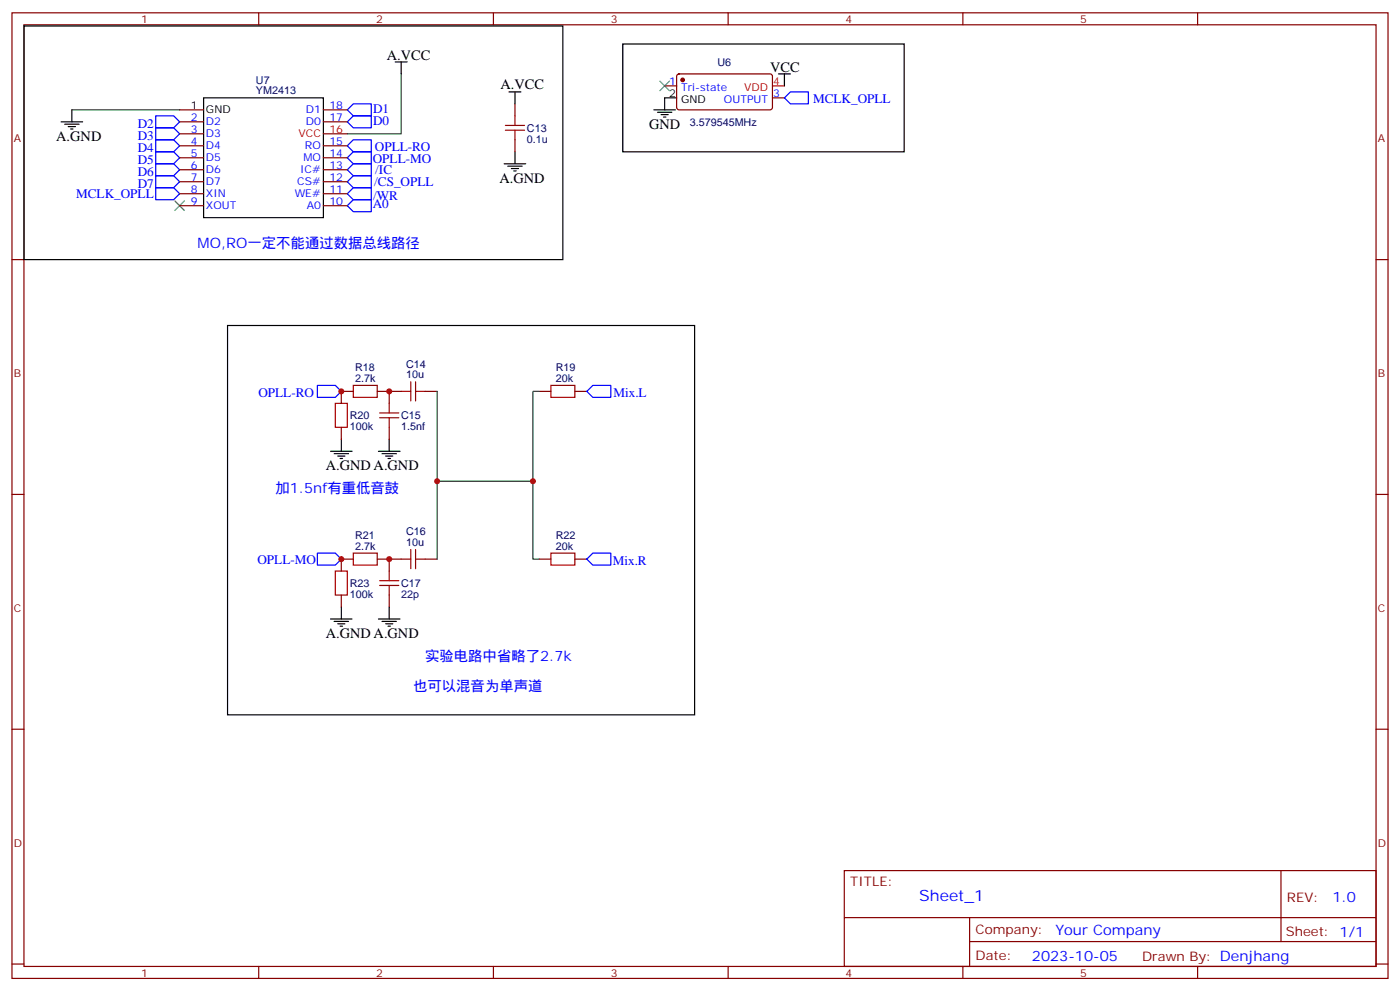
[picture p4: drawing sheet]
<svg xmlns="http://www.w3.org/2000/svg" width="412mm" height="292mm" viewBox="0 0 412 292" stroke-linecap="round" stroke-linejoin="round" font-family="sans-serif">
<g fill="none" stroke="#870000" stroke-width=".35">
<path d="M3.5 3.8h405.4v284.3h-405.4zM7.1 7.3h398.2v277.3h-398.2zM76.2 3.8v3.5M145.3 3.8v3.5M214.5 3.8v3.5M283.6 3.8v3.5M352.8 3.8v3.5M52.9 32.3h7.1M52.9 35.9h7.1M52.9 39.4h7.1M95.2 32.3h7.1M95.2 35.9h7.1"/>
<path d="M95.2 39.4h7.1M151.7 30.6v3.5M195.8 25.3h3.5M199.6 22l.4-.2h27.1l.4 .7v9.4l-.7 .4h-27l-.5-.7v-9.1zM227.5 28.8h3.6M52.9 42.9h7.1M52.9 46.5h7.1M52.9 50h7.1M52.9 53.5h7.1M52.9 57h7.1M95.2 42.9h7.1M95.2 46.5h7.1"/>
<path d="M95.2 50h7.1M95.2 53.5h7.1M95.2 57h7.1M151.7 41.2v3.5M3.5 76.4h3.6M52.9 60.6h7.1M95.2 60.6h7.1M405.3 76.4h3.6M104.1 115.3h-3.6v3.5M111.1 115.3h7.1M114.7 115.3v3.5M125.2 115.3h3.6"/>
<path d="M158.7 115.3h3.6M169.3 115.3h3.6M100.5 125.8v3.6M114.7 125.8v3.6M3.5 145.6h3.6M405.3 145.6h3.6M100.5 175.2v3.6M104.1 164.6h-3.6v3.6M111.1 164.6h7.1M114.7 164.6v3.6M114.7 175.2v3.6M125.2 164.6h3.6"/>
<path d="M158.7 164.6h3.6M169.3 164.6h3.6M3.5 214.7h3.6M405.3 214.7h3.6M248.7 256.4h156.6v28.2h-156.6zM377.3 256.4v20.9M248.7 270.2h156.5M285.6 277.3h119.6M285.6 270.2v14.1M3.5 283.9h3.6M76.2 284.6v3.5M145.3 284.6v3.5"/>
<path d="M214.5 284.6v3.5M283.6 284.6v3.5M352.8 284.6v3.5M405.3 283.9h3.6"/>
</g>
<g fill="none" stroke="#000" stroke-width=".35">
<path d="M7.1 7.7h158.7v68.7h-158.7zM116.4 18.2h3.5M118.2 18.2v3.6M183.4 12.9h82.9v31.8h-82.9zM18 35.9h6.3M19 36.6h4.3M20.1 37.3h2.1M20.8 38h.7M21.2 32.3v3.6M60 28.8h35.2v35.3h-35.2zM149.9 27.1h3.6M151.7 27.1v3.5"/>
<path d="M192.6 32.3h6.4M193.7 33.1h4.2M194.7 33.8h2.1M195.4 34.5h.7M199.3 28.8h-3.5v3.5M229.3 21.8h3.5M231.1 21.8v3.5M148.5 48.2h6.4M149.6 48.9h4.2M150.6 49.6h2.2M151.3 50.3h.7M151.7 44.7v3.5"/>
<path d="M67 95.8h137.6v114.7h-137.6zM97.4 132.9h6.3M98.4 133.6h4.3M99.5 134.3h2.1M100.2 135h.7M100.5 129.4v3.5M111.5 132.9h6.3M112.5 133.6h4.3M113.6 134.3h2.1M114.3 135h.7M114.7 129.4v3.5M100.5 178.8v3.5"/>
<path d="M114.7 178.8v3.5M97.4 182.3h6.3M98.4 183h4.3M99.5 183.7h2.1M100.2 184.4h.7M111.5 182.3h6.3M112.5 183h4.3M113.6 183.7h2.1M114.3 184.4h.7"/>
</g>
<g fill="none" stroke="#a10000" stroke-width=".35">
<path d="M148.9 36.9h5.6M148.9 38.3h5.6M151.7 34.1v2.8M151.7 38.3v2.9M98.8 118.8h3.5v7h-3.5zM104.1 113.5h7v3.5h-7zM114.7 118.8v2.8M118.2 115.3h2.8M121 112.4v5.7M122.4 115.3h2.8M122.4 112.4v5.7M162.3 113.5h7v3.5h-7z"/>
<path d="M111.8 123h5.7M111.8 121.6h5.7M114.7 123v2.8M98.8 168.2h3.5v7h-3.5zM104.1 162.9h7v3.5h-7zM111.8 172.4h5.7M111.8 171h5.7M114.7 168.2v2.8M114.7 172.4v2.8M118.2 164.6h2.8M121 161.8v5.7M122.4 161.8v5.7"/>
<path d="M122.4 164.6h2.8M162.3 162.9h7v3.5h-7z"/>
</g>
<g fill="none" stroke="#00f" stroke-width=".35">
<path d="M45.9 34.1h5.3l1.7 1.8-1.7 1.7h-5.3zM45.9 37.6h5.3l1.7 1.8-1.7 1.8h-5.3zM102.3 35.9l1.8-1.8h5.3v3.5h-5.3zM104.1 30.6h5.3v3.5h-5.3l-1.8-1.8zM231.1 28.8l1.7-1.7h5.3v3.5h-5.3zM45.9 41.2h5.3l1.7 1.7-1.7 1.8h-5.3zM45.9 44.7h5.3l1.7 1.8-1.7 1.7h-5.3zM45.9 51.8h5.3l1.7 1.7-1.7 1.8h-5.3zM45.9 48.2h5.3l1.7 1.8-1.7 1.8h-5.3zM45.9 55.3h5.3l1.7 1.7-1.7 1.8h-5.3zM102.3 53.5l1.8-1.7h5.3v3.5h-5.3zM102.3 42.9l1.8-1.7h5.3v3.5h-5.3z"/>
<path d="M102.3 46.5l1.8-1.8h5.3v3.5h-5.3zM104.1 55.3h5.3v3.5h-5.3l-1.8-1.8zM104.1 48.2h5.3v3.6h-5.3l-1.8-1.8zM102.3 60.6l1.8-1.8h5.3v3.5h-5.3zM93.5 113.5h5.3l1.7 1.8-1.7 1.7h-5.3zM174.6 113.5h5.3v3.5h-5.3l-1.7-1.7zM93.5 162.9h5.3l1.7 1.7-1.7 1.8h-5.3zM174.6 162.9h5.3v3.5h-5.3l-1.7-1.8z"/>
</g>
<path d="M194.4 23.9l2.8 2.8M197.2 23.9l-2.8 2.8M51.5 59.2l2.8 2.8M54.3 59.2l-2.8 2.8" fill="none" stroke="#3c3" stroke-width=".35"/>
<path d="M21.2 32.3h31.7M118.2 21.8v17.6h-15.9M128.8 115.3v49.3M158.7 115.3h-1.7v26.4M128.8 141.7h28.2v22.9h1.7" fill="none" stroke="#008700" stroke-width=".35"/>
<path d="M227.5 25.3h3.6" fill="none" stroke="#f00" stroke-width=".35"/>
<circle cx="201.1" cy="23.5" r=".53" fill="#870000" stroke="#870000" stroke-width=".35"/>
<g fill="#c00">
<circle cx="157" cy="141.7" r=".88"/>
<circle cx="100.5" cy="115.3" r=".88"/>
<circle cx="114.7" cy="115.3" r=".88"/>
<circle cx="100.5" cy="164.6" r=".88"/>
<circle cx="114.7" cy="164.6" r=".88"/>
<circle cx="128.8" cy="141.7" r=".88"/>
</g>
<text font-size="4.6" fill="#00f" x="270.8" y="265.4">Sheet_1</text>
<g font-size="4.2">
<text x="113.9" y="17.5">A.VCC</text>
<text x="226.8" y="21.1">VCC</text>
<text x="147.5" y="26.4">A.VCC</text>
<text x="16.6" y="41.5">A.GND</text>
<text x="191.2" y="38">GND</text>
<text x="147.1" y="53.9">A.GND</text>
<text x="96" y="138.5">A.GND A.GND</text>
<text x="96" y="187.9">A.GND A.GND</text>
</g>
<g font-size="4.2" fill="#00f">
<text x="58.2" y="72.9">MO,RO一定不能通过数据总线路径</text>
<text x="81.1" y="145.2">加1.5nf有重低音鼓</text>
<text x="125.2" y="194.6">实验电路中省略了2.7k</text>
<text x="121.7" y="203.4">也可以混音为单声道</text>
<text x="392.5" y="265.6">1.0</text>
<text x="310.9" y="275.2">Your Company</text>
<text x="304" y="283">2023-10-05</text>
</g>
<g font-size="3.9" fill="#00f">
<text x="109.9" y="33.4">D1</text>
<text x="239.5" y="30.2">MCLK_OPLL</text>
<text x="40.6" y="37.6">D2</text>
<text x="40.6" y="41.2">D3</text>
<text x="109.9" y="36.9">D0</text>
<text x="40.6" y="44.7">D4</text>
<text x="110.4" y="44.5">OPLL-RO</text>
<text x="40.6" y="48.2">D5</text>
<text x="40.6" y="51.8">D6</text>
<text x="109.8" y="48">OPLL-MO</text>
<text x="110.6" y="51.3">/IC</text>
<text x="22.4" y="58.3">MCLK_OPLL</text>
<text x="40.6" y="55.3">D7</text>
<text x="109.9" y="58.8">/WR</text>
<text x="110.2" y="54.7">/CS_OPLL</text>
<text x="109.8" y="61.3">A0</text>
<text x="76.1" y="116.9">OPLL-RO</text>
<text x="180.7" y="117">Mix.L</text>
<text x="75.8" y="166.2">OPLL-MO</text>
<text x="180.5" y="166.4">Mix.R</text>
</g>
<g font-size="3.9" fill="#800">
<text x="250.5" y="260.9">TITLE:</text>
<text x="379.1" y="265.6">REV:</text>
<text x="287.4" y="275.1">Company:</text>
<text x="378.7" y="275.8">Sheet: 1/1</text>
<text x="287.4" y="282.8">Date:</text>
<text x="336.4" y="282.9">Drawn By: Denjhang</text>
</g>
<g font-size="3.2" fill="#800">
<text x="41.6" y="6.8">1</text>
<text x="110.8" y="6.8">2</text>
<text x="179.9" y="6.8">3</text>
<text x="249.1" y="6.8">4</text>
<text x="318.2" y="6.8">5</text>
<text x="4.1" y="41.9">A</text>
<text x="405.9" y="41.9">A</text>
<text x="4.1" y="111">B</text>
<text x="405.9" y="111">B</text>
<text x="4.1" y="180.2">C</text>
<text x="405.9" y="180.2">C</text>
<text x="4.1" y="249.3">D</text>
<text x="405.9" y="249.3">D</text>
<text x="41.6" y="287.6">1</text>
<text x="110.8" y="287.6">2</text>
<text x="179.9" y="287.6">3</text>
<text x="249.1" y="287.6">4</text>
<text x="318.2" y="287.6">5</text>
</g>
<g font-size="3.2" fill="#000080">
<text x="211.3" y="19.4">U6</text>
<text x="75.4" y="27.8">YM2413</text>
<text x="75.4" y="24.8">U7</text>
<text x="155.2" y="42">0.1u</text>
<text x="155.2" y="38.8">C13</text>
<text x="203.2" y="37">3.579545MHz</text>
<text x="104.6" y="112.4">2.7k</text>
<text x="104.6" y="109.3">R18</text>
<text x="119.6" y="111.4">10u</text>
<text x="119.6" y="108.2">C14</text>
<text x="163.7" y="112.4">20k</text>
<text x="163.7" y="109.2">R19</text>
<text x="103" y="123.5">R20</text>
<text x="118.2" y="123.5">C15</text>
<text x="103" y="126.6">100k</text>
<text x="118.2" y="126.6">1.5nf</text>
<text x="104.6" y="161.8">2.7k</text>
<text x="104.6" y="158.6">R21</text>
<text x="119.6" y="160.8">10u</text>
<text x="119.6" y="157.6">C16</text>
<text x="163.7" y="161.8">20k</text>
<text x="163.7" y="158.6">R22</text>
<text x="103" y="172.9">R23</text>
<text x="118.2" y="172.9">C17</text>
<text x="103" y="176">100k</text>
<text x="118.2" y="176">22p</text>
</g>
<g font-size="3.2">
<text x="197.1" y="28.5">2</text>
<text x="56.2" y="32">1</text>
<text x="60.7" y="33.4">GND</text>
<text x="200.6" y="30.2">GND</text>
</g>
<g font-size="3.2" fill="#00f">
<text x="197.1" y="24.9">1</text>
<text x="200.6" y="26.7">Tri-state</text>
<text x="227.7" y="28.5">3</text>
<text x="56.2" y="35.5">2</text>
<text x="90.1" y="33.4">D1</text>
<text x="97" y="32">18</text>
<text x="97" y="35.5">17</text>
<text x="213.3" y="30.2">OUTPUT</text>
<text x="56.2" y="39.1">3</text>
<text x="60.7" y="36.9">D2</text>
<text x="60.7" y="40.5">D3</text>
<text x="90.1" y="36.9">D0</text>
<text x="56.2" y="42.6">4</text>
<text x="56.2" y="46.1">5</text>
<text x="60.7" y="44">D4</text>
<text x="60.7" y="47.5">D5</text>
<text x="89.4" y="47.5">MO</text>
<text x="89.8" y="44">RO</text>
<text x="97" y="46.1">14</text>
<text x="97" y="42.6">15</text>
<text x="56.2" y="49.6">6</text>
<text x="56.2" y="53.2">7</text>
<text x="60.7" y="51">D6</text>
<text x="88.4" y="51">IC#</text>
<text x="97" y="53.2">12</text>
<text x="97" y="49.6">13</text>
<text x="56.2" y="56.7">8</text>
<text x="60.7" y="54.6">D7</text>
<text x="60.7" y="58.1">XIN</text>
<text x="86.8" y="58.1">WE#</text>
<text x="87.6" y="54.6">CS#</text>
<text x="97" y="56.7">11</text>
<text x="56.2" y="60.2">9</text>
<text x="60.7" y="61.6">XOUT</text>
<text x="90.4" y="61.6">A0</text>
<text x="97" y="60.2">10</text>
</g>
<g font-size="3.2" fill="#f00">
<text x="219.2" y="26.7">VDD</text>
<text x="227.7" y="24.9">4</text>
<text x="87.9" y="40.5">VCC</text>
<text x="97" y="39.1">16</text>
</g>
</svg>
